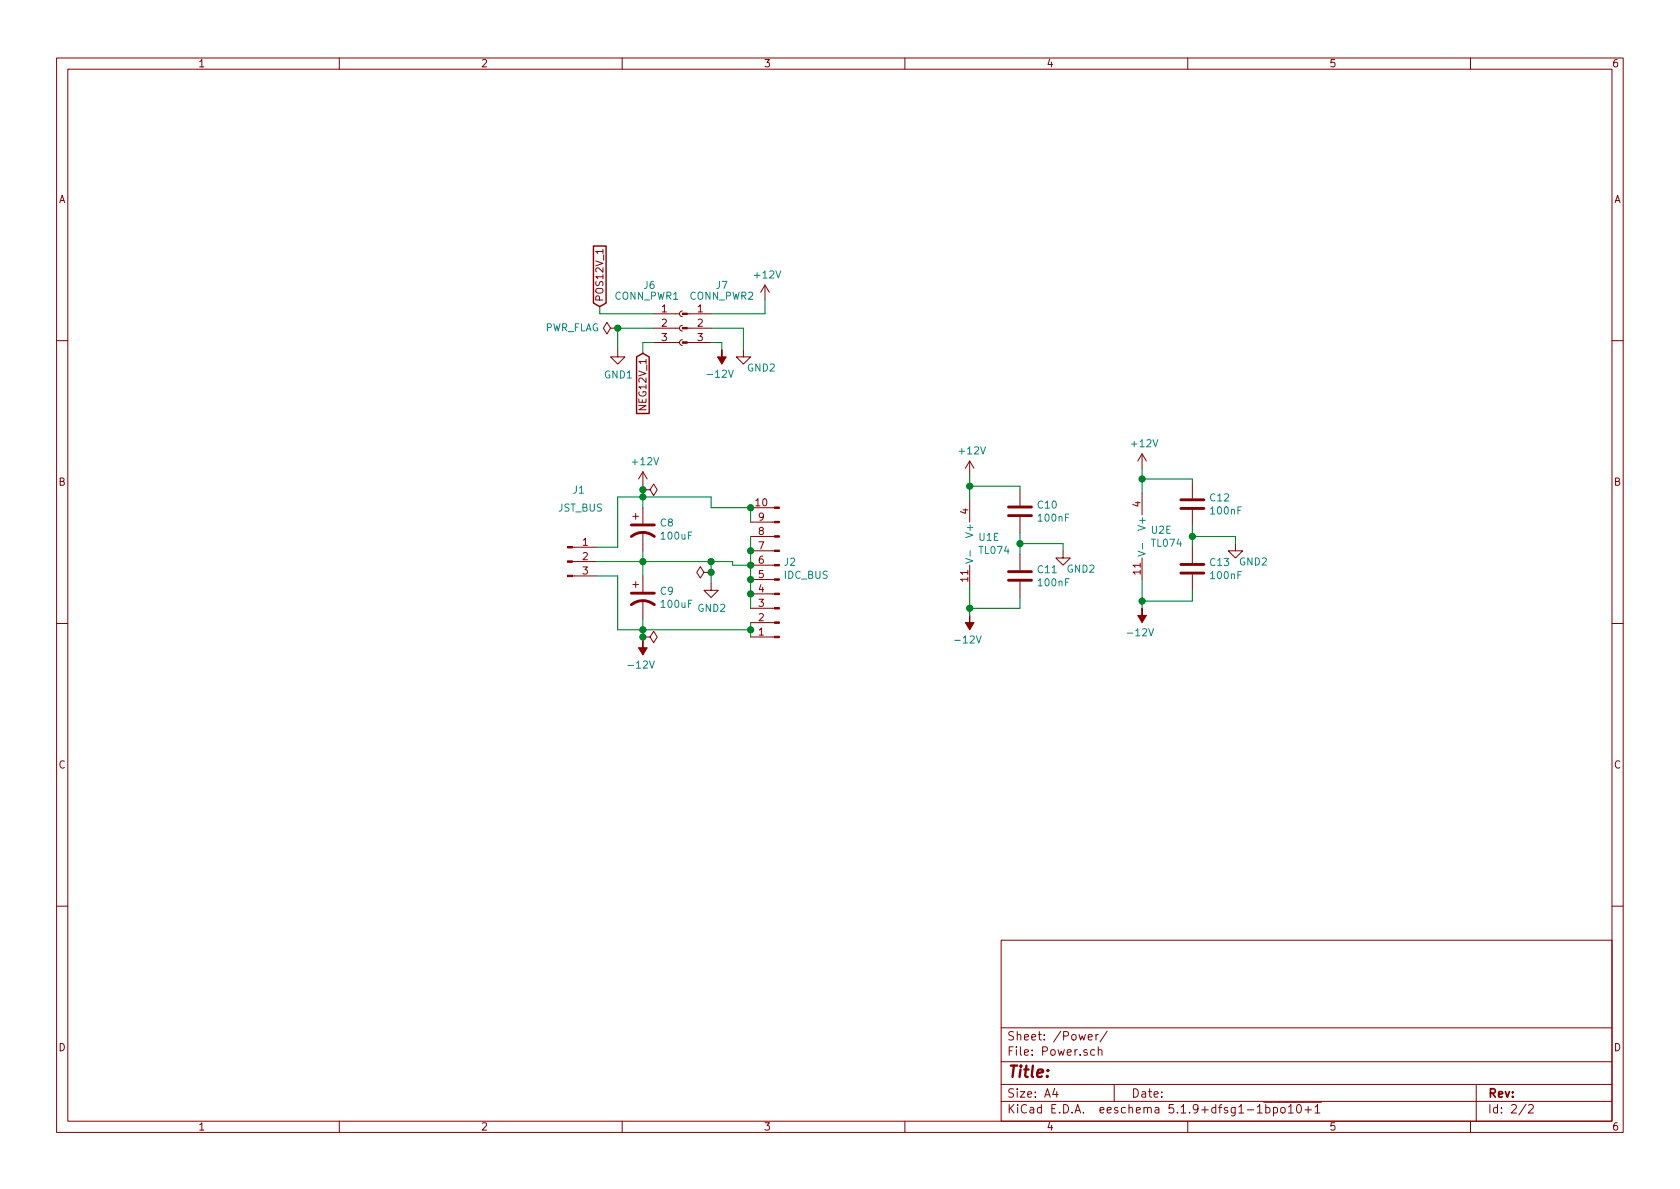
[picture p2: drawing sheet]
<svg xmlns="http://www.w3.org/2000/svg" width="297mm" height="210mm" viewBox="0 0 297 210" stroke-linecap="round" stroke-linejoin="round" font-family="sans-serif">
<g fill="none" stroke="#840000" stroke-width=".18">
<path d="M10 10.3h277v189.9h-277zM12 12.2h273v186.1h-273zM60 10.3v1.9M110 10.3v1.9M160 10.3v1.9M210 10.3v1.9M260 10.3v1.9M106.6 44.1v.7M107.9 58l-.6-1-.6 1 .6 1 .6-1h1.3M109.2 58h.1M115.6 58h4.5M115.6 55.5h4.5"/>
<path d="M120.6 57.5l-.3 .1-.2 .4 .1 .3 .4 .2M120.6 55l-.3 .1-.2 .3 .1 .4 .4 .2M121.5 58h4.2M121.5 55.5h4.2M135.3 50.4l-.8 1.3M135.3 50.4v2.6M135.3 50.4l.7 1.3M10 60.2h2M109.2 61.8v1.3h1.3l-1.3 1.3-1.3-1.3h1.3M115.6 60.6h4.5M120.6 60.1l-.3 .1-.2 .3 .1 .4 .4 .2M121.5 60.6h4.2"/>
<path d="M131.4 61.8v1.3h1.3l-1.3 1.3-1.2-1.3h1.2M285 60.2h2M101.2 99.3h4.2M101.2 96.8h4.2M111.9 91.3h1M112.4 90.8v1M113.7 86.6h1.2l.7-1 .6 1-.6 1-.7-1M113.7 86.6h.1M113.7 83.4v2.6M113.7 89.8v2.8M113.7 94.1v3.3M113.7 83.4l-.8 1.3"/>
<path d="M113.7 83.4l.7 1.3M132.7 89.8h4.2M132.7 92.3h4.2M132.7 94.9h4.2M132.7 97.4h4.2M132.7 99.9h4.2M171.4 81.5v2.6M171.4 88.5v3.8M171.4 99.9v3.9M171.4 81.5l-.7 1.3M171.4 81.5l.8 1.3M180.3 86.6v2.8"/>
<path d="M180.3 91.4v2.8M180.3 98v2.8M188 97.4v1.3h1.2l-1.2 1.2-1.3-1.2h1.3M201.9 80.3l-.7 1.2M201.9 80.3v2.5M201.9 87.2v3.9M201.9 98.7v3.8M201.9 80.3l.8 1.2M210.8 85.3v2.8M210.8 90.2v2.8M210.8 96.8v2.8M218.4 96.1v1.3h1.3l-1.3 1.3-1.2-1.3h1.2"/>
<path d="M10 110.3h2M101.2 101.8h4.2M111.9 103.4h1M112.4 102.9v1M113.7 112.6h1.2l.7-1 .6 1-.6 1.1-.7-1.1M113.7 112.6h.1M113.7 101.8v2.8M113.7 106.2v3.3M124.5 101.2l-.7-1-.6 1 .6 1 .7-1h1.2M125.7 101.2h.1M125.7 103.1v1.3h1.3l-1.3 1.3-1.2-1.3h1.2M132.7 102.5h4.2"/>
<path d="M132.7 105h4.2M132.7 107.6h4.2M132.7 110.1h4.2M132.7 112.6h4.2M180.3 102.9v2.8M210.8 101.6v2.8M285 110.3h2M10 160.2h2M177 166.3h108v32h-108zM285 160.2h2M60 198.3v1.9M110 198.3v1.9"/>
<path d="M160 198.3v1.9M177 194.8h108M177 191.8h108M177 187.8h108M177 181.8h108M186.5 192.5l-.4 1h1M186.8 193v1M192.4 183.4l.7-.1v-.3l-.5-.1-.2 .2 .1 .7h.6M193.5 185.7l-.4-.1-.3 .3 .1 .6 .2 .1 .4-.1M193.8 182.9v1M194.2 185.7h.1a.37 .37 0 0 1 .5 .1v.8M194.2 182.9l-.4 .2v.1"/>
<path d="M194.2 185.1v1.5M195.8 182.3l-1.3 2M197 191.8v3M210 198.3v1.9M222.3 196.8h.9M223.4 194.9h10.3M223.8 195.9l.4-.1 .3 .3v.6l-.3 .1-.4-.1M223.8 195.3v1.5M225.2 195.9l.4-.1 .3 .3-.1 .6-.2 .1-.4-.1M225.2 195.8v1.5M226.5 196l.2-.2 .5 .2v.5l-.1 .2-.4 .1-.2-.1zM227.8 195.8l.4-.5v1.5"/>
<path d="M227.8 196.8h.9M229.4 195.4l.2-.1a.8 .8 0 0 1 .5 .8 .8 .8 0 0 1-.5 .7 1 1 0 0 1-.2-1.4zM230.7 196.3h1.2M231.3 195.7v1.1M232.5 195.8l.4-.5v1.5M232.5 196.8h.9M260 198.3v1.9M261 191.8v6.5M269.8 195.2l-1.2 2M270.3 195.5l.2-.2h.3l.3 .5-.9 1h.9"/>
</g>
<path d="M170.7 98.7l1.3 .5-1.3 .4M171.5 97.4v.9M201.2 97.5l1.3 .4-1.3 .4M202 96.1v1" fill="none" stroke="#008484" stroke-width=".18"/>
<g fill="#840000" stroke="#840000" stroke-width=".18">
<path d="M136.9 89.7h.9v.2h-.9z"/>
<path d="M136.9 92.2h.9v.3h-.9z"/>
<path d="M136.9 94.7h.9v.3h-.9z"/>
<path d="M136.9 97.3h.9v.2h-.9z"/>
<path d="M136.9 99.8h.9v.3h-.9z"/>
<path d="M136.9 102.4h.9v.2h-.9z"/>
<path d="M136.9 104.9h.9v.3h-.9z"/>
<path d="M136.9 107.4h.9v.3h-.9z"/>
<path d="M136.9 110h.9v.2h-.9z"/>
<path d="M136.9 112.5h.9v.3h-.9z"/>
<path d="M171.4 108.8v1.3h.8l-.8 1.3-.7-1.3h.7z"/>
<path d="M113.7 113.3v1.2h.7l-.7 1.3-.8-1.3h.8z"/>
<path d="M127.6 61.8v1.3h.8l-.8 1.3-.7-1.3h.7z"/>
<path d="M201.9 107.6v1.2h.8l-.8 1.3-.7-1.3h.7z"/>
<path d="M120.6 60.4h.9v.3h-.9z"/>
<path d="M120.6 57.9h.9v.3h-.9z"/>
<path d="M120.6 55.4h.9v.2h-.9z"/>
<path d="M100.3 101.7h.9v.3h-.9z"/>
<path d="M100.3 99.2h.9v.2h-.9z"/>
<path d="M100.3 96.6h.9v.3h-.9z"/>
</g>
<path d="M111.6 94.9a3.3 3.3 0 0 1 4.1 0M111.6 92.8h4.1M178.3 91.2h4.1M178.3 89.7h4.1M208.8 89.9h4.1M208.8 88.4h4.1M208.8 99.8h4.1M111.6 106.9a3.3 3.3 0 0 1 4.1 0M111.6 104.9h4.1M178.3 102.6h4.1M178.3 101.1h4.1M208.8 101.3h4.1" fill="none" stroke="#840000" stroke-width=".51"/>
<g fill="none" stroke="#008400" stroke-width=".18">
<path d="M106 54.2v1.3h9.6M115.6 58h-6.4v3.8M125.7 58h5.7v3.8M135.3 53v2.5h-9.6M115.6 60.6h-1.9v1.9M125.7 60.6h1.9v1.2M105.4 99.3h24.1v.6h3.2M113.7 86v3.8M113.7 97.4v4.4M125.7 99.3v3.8M132.7 92.3v-2.5h-7v-1.9h-16.5v8.9h-3.8M132.7 94.9v12.7"/>
<path d="M171.4 86h8.9v.6M171.4 84.1v4.4M180.3 94.2v3.8M180.3 96.1h7.7v1.3M201.9 84.7h8.9v.6M201.9 82.8v4.4M210.8 94.9h7.6v1.2M210.8 93v3.8M105.4 101.8h3.8v9.6h23.5M113.7 109.5v3.8M132.7 110.1v2.5M171.4 103.8v5"/>
<path d="M180.3 105.7v1.9h-8.9M201.9 102.5v5.1M210.8 104.4v1.9h-8.9"/>
</g>
<path d="M104.9 43.5h2.3v10.1l-1.2 .6-1.1-.6zM112.5 63.1l1.2-.6 1.1 .6v10h-2.3z" fill="none" stroke="#840000" stroke-width=".25"/>
<g fill="#008400" stroke="#008400" stroke-width=".25">
<circle cx="109.2" cy="58" r=".51"/>
<circle cx="132.7" cy="99.9" r=".51"/>
<circle cx="113.7" cy="99.3" r=".51"/>
<circle cx="113.7" cy="87.9" r=".51"/>
<circle cx="113.7" cy="111.4" r=".51"/>
<circle cx="132.7" cy="111.4" r=".51"/>
<circle cx="132.7" cy="97.4" r=".51"/>
<circle cx="113.7" cy="112.6" r=".51"/>
<circle cx="113.7" cy="86.6" r=".51"/>
<circle cx="125.7" cy="101.2" r=".51"/>
<circle cx="132.7" cy="89.8" r=".51"/>
<circle cx="201.9" cy="106.3" r=".51"/>
<circle cx="132.7" cy="102.5" r=".51"/>
<circle cx="132.7" cy="105" r=".51"/>
<circle cx="125.7" cy="99.3" r=".51"/>
<circle cx="180.3" cy="96.1" r=".51"/>
<circle cx="171.5" cy="86" r=".51"/>
<circle cx="171.5" cy="107.6" r=".51"/>
<circle cx="210.8" cy="94.9" r=".51"/>
<circle cx="201.9" cy="84.7" r=".51"/>
</g>
<text font-size="2.8" fill="#840000" x="178" y="190.5">Title:</text>
<g font-size="2.1" fill="#840000">
<text x="178" y="184">Sheet: /Power/</text>
<text x="178" y="186.7">File: Power.sch</text>
<text x="178" y="196.9">KiCad E.D.A. eeschema 5.1.9+dfsg1-1bpo10+1</text>
<text x="178" y="194.1">Size: A4</text>
<text x="200" y="194.1">Date:</text>
<text x="263" y="194.1">Rev:</text>
<text x="263" y="196.9">Id: 2/2</text>
</g>
<g font-size="1.8" fill="#840000">
<text x="35" y="11.9">1</text>
<text x="85" y="11.9">2</text>
<text x="135" y="11.9">3</text>
<text x="185" y="11.9">4</text>
<text x="235" y="11.9">5</text>
<text x="285" y="11.9">6</text>
<text x="10.4" y="35.9">A</text>
<text x="285.4" y="35.9">A</text>
<text x="106.7" y="53.4" transform="rotate(-90 106.7 53.4)">POS12V_1</text>
<text x="117" y="55.2">1</text>
<text x="117" y="57.8">2</text>
<text x="123.3" y="55.2">1</text>
<text x="123.3" y="57.8">2</text>
<text x="117" y="60.3">3</text>
<text x="123.3" y="60.3">3</text>
<text x="114.3" y="72.2" transform="rotate(-90 114.3 72.2)">NEG12V_1</text>
<text x="10.4" y="85.9">B</text>
<text x="133.7" y="89.5">10</text>
<text x="201.7" y="89.6" transform="rotate(-90 201.7 89.6)">4</text>
<text x="285.4" y="85.9">B</text>
<text x="134.1" y="94.6">8</text>
<text x="134.1" y="92.1">9</text>
<text x="171.2" y="90.9" transform="rotate(-90 171.2 90.9)">4</text>
<text x="103" y="96.5">1</text>
<text x="103" y="99.1">2</text>
<text x="103" y="101.6">3</text>
<text x="134.1" y="99.7">6</text>
<text x="134.1" y="97.1">7</text>
<text x="201.7" y="101.5" transform="rotate(-90 201.7 101.5)">11</text>
<text x="134.1" y="107.3">3</text>
<text x="134.1" y="104.8">4</text>
<text x="134.1" y="102.2">5</text>
<text x="171.2" y="102.8" transform="rotate(-90 171.2 102.8)">11</text>
<text x="134.1" y="112.4">1</text>
<text x="134.1" y="109.8">2</text>
<text x="10.4" y="135.9">C</text>
<text x="285.4" y="135.9">C</text>
<text x="10.4" y="185.9">D</text>
<text x="285.4" y="185.9">D</text>
<text x="35" y="199.9">1</text>
<text x="85" y="199.9">2</text>
<text x="135" y="199.9">3</text>
<text x="185" y="199.9">4</text>
<text x="235" y="199.9">5</text>
<text x="285" y="199.9">6</text>
</g>
<g font-size="1.8" fill="#008484">
<text x="108.7" y="53">CONN_PWR1</text>
<text x="113.9" y="51.1">J6</text>
<text x="122" y="53">CONN_PWR2</text>
<text x="126.7" y="51.1">J7</text>
<text x="133.6" y="49.2">+12V</text>
<text x="96.2" y="58.6">PWR_FLAG</text>
<text x="132.2" y="65.7">GND2</text>
<text x="106.9" y="66.9">GND1</text>
<text x="125.4" y="66.8">-12V</text>
<text x="112" y="82.3">+12V</text>
<text x="169.7" y="80.4">+12V</text>
<text x="200.2" y="79.1">+12V</text>
<text x="101.4" y="87.3">J1</text>
<text x="183.5" y="89.9">C10</text>
<text x="214" y="88.7">C12</text>
<text x="98.7" y="90.5">JST_BUS</text>
<text x="116.8" y="93.1">C8</text>
<text x="117" y="95.4">100uF</text>
<text x="172.1" y="94.7" transform="rotate(-90 172.1 94.7)">V+</text>
<text x="173.1" y="95.7">U1E</text>
<text x="183.7" y="92.2">100nF</text>
<text x="202.6" y="93.4" transform="rotate(-90 202.6 93.4)">V+</text>
<text x="203.6" y="94.4">U2E</text>
<text x="214.2" y="91">100nF</text>
<text x="138.7" y="100">J2</text>
<text x="173.3" y="98">TL074</text>
<text x="183.5" y="101.4">C11</text>
<text x="188.7" y="101.3">GND2</text>
<text x="203.7" y="96.7">TL074</text>
<text x="214" y="100.1">C13</text>
<text x="219.2" y="100">GND2</text>
<text x="116.8" y="105.2">C9</text>
<text x="117" y="107.5">100uF</text>
<text x="138.7" y="102.4">IDC_BUS</text>
<text x="183.7" y="103.7">100nF</text>
<text x="214.2" y="102.4">100nF</text>
<text x="123.4" y="108.2">GND2</text>
<text x="169.2" y="113.8">-12V</text>
<text x="199.7" y="112.5">-12V</text>
<text x="111.4" y="118.2">-12V</text>
</g>
</svg>
